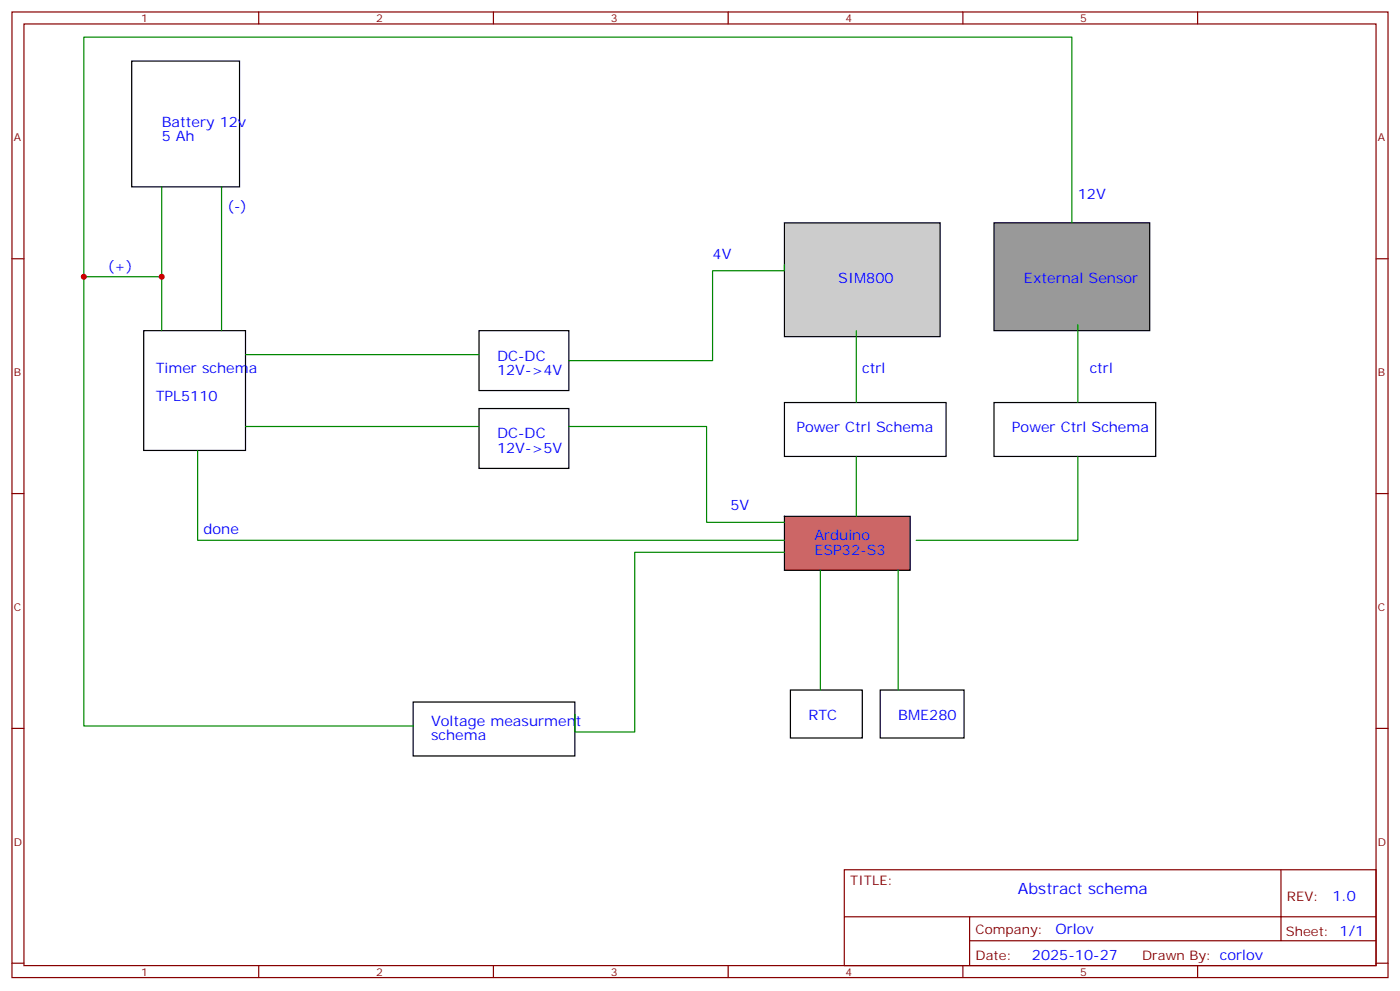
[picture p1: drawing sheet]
<svg xmlns="http://www.w3.org/2000/svg" width="412mm" height="292mm" viewBox="0 0 412 292" stroke-linecap="round" stroke-linejoin="round" font-family="sans-serif">
<g fill="none" stroke="#870000" stroke-width=".35">
<path d="M3.5 3.5h405.4v284.4h-405.4zM7.1 7.1h398.2v277.2h-398.2zM76.2 3.5v3.6M145.3 3.5v3.6M214.5 3.5v3.6M283.6 3.5v3.6M352.8 3.5v3.6M3.5 76.2h3.6M405.3 76.2h3.6M3.5 145.3h3.6M405.3 145.3h3.6M3.5 214.5h3.6"/>
<path d="M405.3 214.5h3.6M248.7 256.1h156.6v28.2h-156.6zM377.3 256.1v20.9M248.7 270h156.5M285.6 277h119.6M285.6 270v14.1M3.5 283.6h3.6M76.2 284.3v3.6M145.3 284.3v3.6M214.5 284.3v3.6M283.6 284.3v3.6M352.8 284.3v3.6"/>
<path d="M405.3 283.6h3.6"/>
</g>
<path d="M141.1 97.4h26.5v17.6h-26.5zM141.1 120.3h26.5v17.6h-26.5z" fill="none" stroke="#000" stroke-width=".35"/>
<path d="M231.1 65.6h45.8v33.5h-45.8z" fill="#ccc" stroke="#000" stroke-width=".35"/>
<path d="M292.8 65.6h45.9v31.8h-45.9z" fill="#999" stroke="#000" stroke-width=".35"/>
<path d="M231.1 152h37v15.9h-37z" fill="#c66" stroke="#000" stroke-width=".35"/>
<path d="M38.8 18h31.8v37h-31.8zM42.3 97.4h30v35.2h-30zM231.1 118.5h47.6v15.9h-47.6zM292.8 118.5h47.6v15.9h-47.6zM121.7 206.7h47.6v15.9h-47.6zM232.8 203.2h21.2v14.1h-21.2zM259.3 203.2h24.7v14.1h-24.7z" fill="none" stroke="#000" stroke-width=".35"/>
<g fill="none" stroke="#008700" stroke-width=".35">
<path d="M47.6 55v42.4M65.3 55v42.4M231.1 78v1.7h-21.2v26.5h-42.3M315.7 65.6v-54.7h-291v70.6M47.6 81.5h-22.9v132.3h97M252.2 97.4v21.1M317.5 95.6v22.9M72.3 104.4h68.8M58.2 132.6v26.5h172.9M72.3 125.6h68.8M167.6 125.6h40.5v28.2h23M252.2 134.4v17.6"/>
<path d="M317.5 134.4v24.7h-47.6M231.1 162.6h-44.1v52.9h-17.7v-5.2M241.7 167.9v35.3M264.6 167.9v35.3"/>
</g>
<g fill="#c00">
<circle cx="47.6" cy="81.5" r=".88"/>
<circle cx="24.7" cy="81.5" r=".88"/>
</g>
<text font-size="4.6" fill="#00f" x="299.9" y="263.2">Abstract schema</text>
<g font-size="4.2" fill="#00f">
<text x="47.6" y="37.4">Battery 12v</text>
<text x="47.6" y="41.6">5 Ah</text>
<text x="317.5" y="58.6">12V</text>
<text x="67" y="62.1">(-)</text>
<text x="209.9" y="76.2">4V</text>
<text x="31.7" y="79.7">(+)</text>
<text x="246.9" y="83.3">SIM800</text>
<text x="301.6" y="83.3">External Sensor</text>
<text x="146.4" y="106.2">DC-DC</text>
<text x="45.9" y="109.7">Timer schema</text>
<text x="146.4" y="110.4">12V-&gt;4V</text>
<text x="254" y="109.7">ctrl</text>
<text x="321" y="109.7">ctrl</text>
<text x="45.9" y="118.2">TPL5110</text>
<text x="146.4" y="129.1">DC-DC</text>
<text x="234.6" y="127.4">Power Ctrl Schema</text>
<text x="298.1" y="127.4">Power Ctrl Schema</text>
<text x="146.4" y="133.3">12V-&gt;5V</text>
<text x="215.2" y="150.3">5V</text>
<text x="60" y="157.3">done</text>
<text x="239.9" y="159.1">Arduino</text>
<text x="239.9" y="163.3">ESP32-S3</text>
<text x="127" y="213.8">Voltage measurment</text>
<text x="238.1" y="212">RTC</text>
<text x="264.6" y="212">BME280</text>
<text x="127" y="218">schema</text>
<text x="392.5" y="265.4">1.0</text>
<text x="310.9" y="274.9">Orlov</text>
<text x="304" y="282.7">2025-10-27</text>
</g>
<g font-size="3.9" fill="#800">
<text x="250.5" y="260.7">TITLE:</text>
<text x="379.1" y="265.4">REV:</text>
<text x="287.4" y="274.9">Company:</text>
<text x="378.7" y="275.5">Sheet: 1/1</text>
<text x="287.4" y="282.6">Date:</text>
<text x="336.4" y="282.7">Drawn By: corlov</text>
</g>
<g font-size="3.2" fill="#800">
<text x="41.6" y="6.5">1</text>
<text x="110.8" y="6.5">2</text>
<text x="179.9" y="6.5">3</text>
<text x="249.1" y="6.5">4</text>
<text x="318.2" y="6.5">5</text>
<text x="4.1" y="41.6">A</text>
<text x="405.9" y="41.6">A</text>
<text x="4.1" y="110.8">B</text>
<text x="405.9" y="110.8">B</text>
<text x="4.1" y="179.9">C</text>
<text x="405.9" y="179.9">C</text>
<text x="4.1" y="249.1">D</text>
<text x="405.9" y="249.1">D</text>
<text x="41.6" y="287.3">1</text>
<text x="110.8" y="287.3">2</text>
<text x="179.9" y="287.3">3</text>
<text x="249.1" y="287.3">4</text>
<text x="318.2" y="287.3">5</text>
</g>
</svg>
